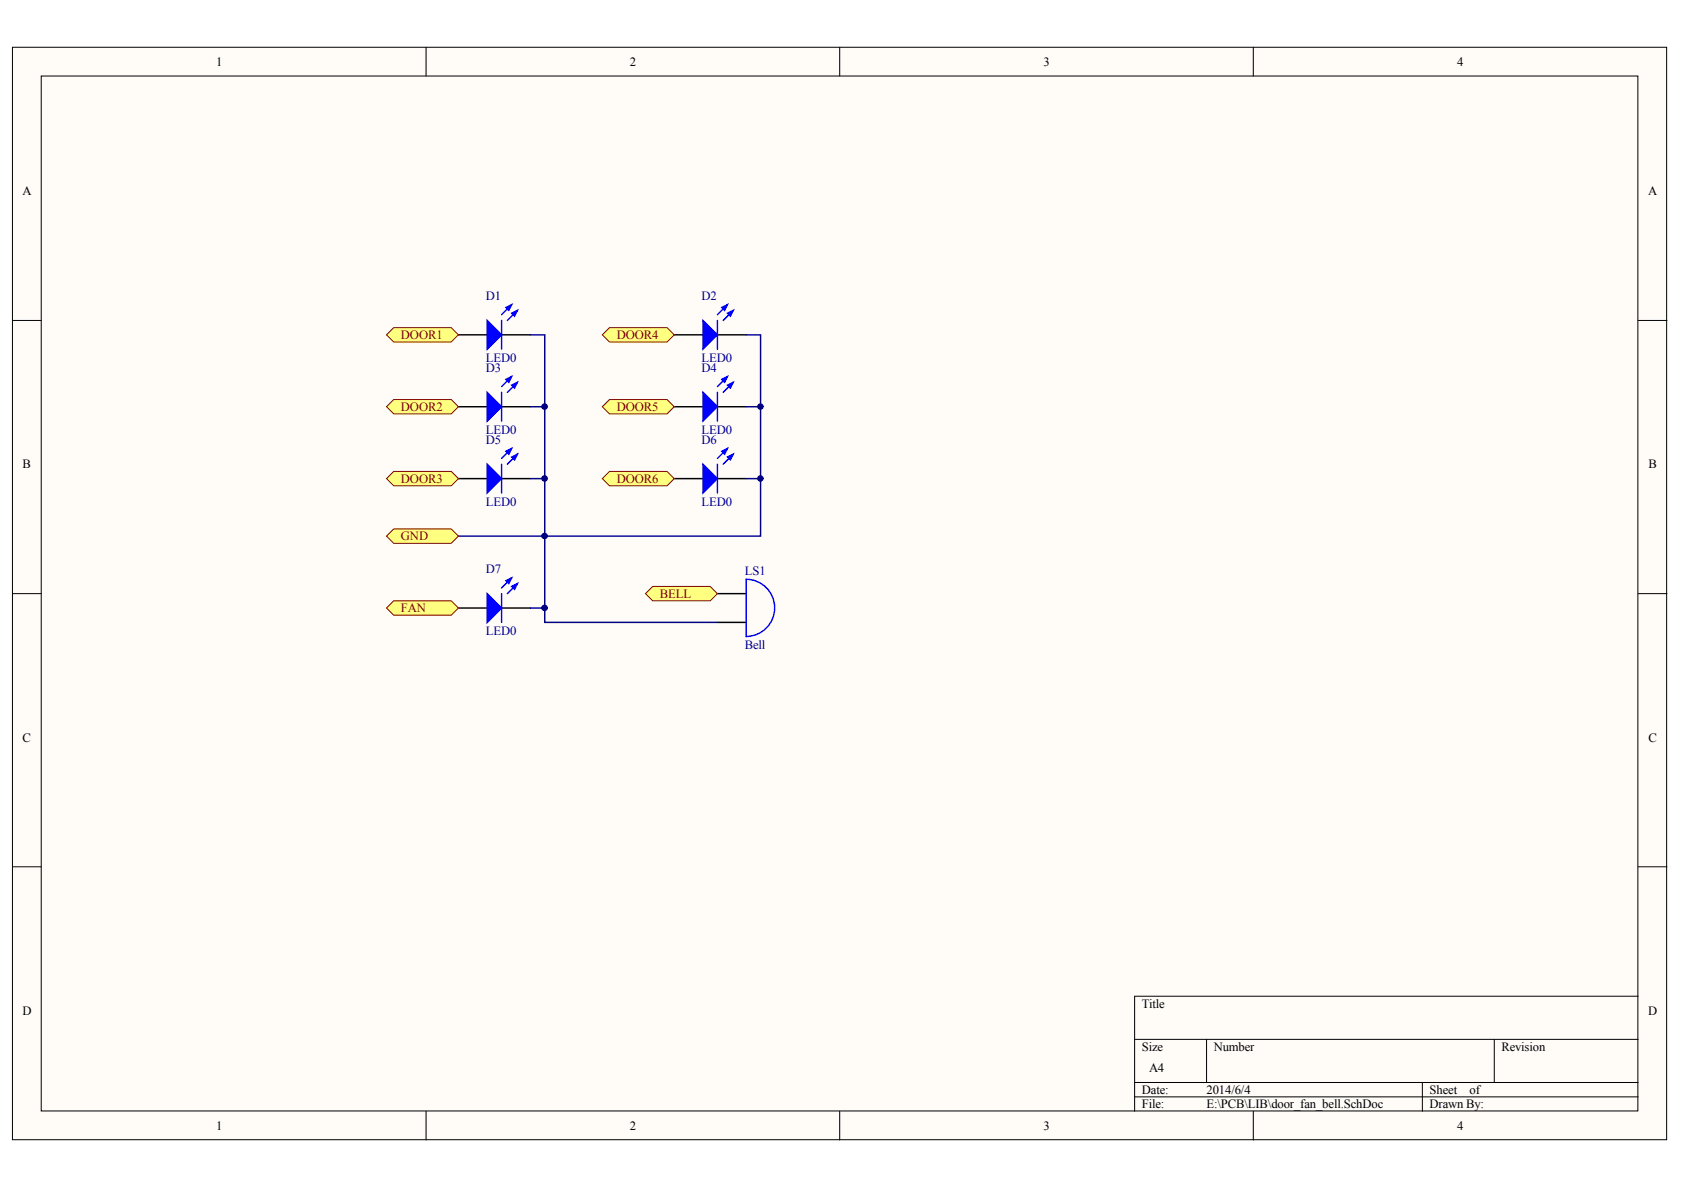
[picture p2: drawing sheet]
<svg xmlns="http://www.w3.org/2000/svg" width="297mm" height="210mm" viewBox="0 0 297 210" stroke-linecap="round" stroke-linejoin="round" font-family="sans-serif">
<g fill="#fffcf8" stroke="#000" stroke-width=".18">
<path d="M2.2 8.3h291.8v192.7h-291.8z"/>
<path d="M7.3 13.4h281.6v182.6h-281.6z"/>
</g>
<g fill="none" stroke="#000" stroke-width=".18">
<path d="M75.2 8.3v5.1M148.1 8.3v5.1M221.1 8.3v5.1M2.2 56.5h5.1M289 56.5h5M2.2 104.7h5.1M289 104.7h5M2.2 152.9h5.1M289 152.9h5M289 175.7h-88.9v20.3M75.2 196v5.1M148.1 196v5.1"/>
<path d="M200.1 183.3h88.9M200.1 190.9h88.9M200.1 193.5h88.9M212.8 183.3v7.6M221.1 196v5.1M250.9 190.9v5.1M263.6 183.3v7.6"/>
</g>
<g fill="none" stroke="#000" stroke-width=".25">
<path d="M80.9 59.1h5M88.5 59.1h5.1M118.9 59.1h5.1M126.5 59.1h5.1M80.9 71.7h5M88.5 71.7h5.1M118.9 71.7h5.1M126.5 71.7h5.1M80.9 84.4h5M88.5 84.4h5.1M118.9 84.4h5.1M126.5 84.4h5.1"/>
<path d="M80.9 107.2h5M88.5 107.2h5.1M126.5 104.7h5.1M126.5 109.8h5.1"/>
</g>
<g fill="#00f" stroke="#00f" stroke-width=".25">
<path d="M85.9 56.5l2.6 2.6-2.6 2.5z"/>
<path d="M90.3 55.3l1-.6-.5 1.1z"/>
<path d="M89.2 54.2l1.1-.5-.6 1z"/>
<path d="M85.9 69.2l2.6 2.5-2.6 2.6z"/>
<path d="M90.3 67.9l1-.5-.5 1z"/>
<path d="M89.2 66.9l1.1-.5-.6 1z"/>
<path d="M85.9 81.9l2.6 2.5-2.6 2.6z"/>
<path d="M90.3 80.6l1-.5-.5 1z"/>
<path d="M89.2 79.6l1.1-.5-.6 1z"/>
<path d="M124 56.5l2.5 2.6-2.5 2.5z"/>
<path d="M128.3 55.3l1-.6-.5 1.1z"/>
<path d="M127.3 54.2l1-.5-.5 1z"/>
<path d="M124 69.2l2.5 2.5-2.5 2.6z"/>
<path d="M128.3 67.9l1-.5-.5 1z"/>
<path d="M127.3 66.9l1-.5-.5 1z"/>
<path d="M124 81.9l2.5 2.5-2.5 2.6z"/>
<path d="M128.3 80.6l1-.5-.5 1z"/>
<path d="M127.3 79.6l1-.5-.5 1z"/>
<path d="M85.9 104.7l2.6 2.5-2.6 2.6z"/>
<path d="M90.3 103.4l1-.5-.5 1.1z"/>
<path d="M89.2 102.4l1.1-.5-.6 1z"/>
</g>
<g fill="none" stroke="#00f" stroke-width=".25">
<path d="M88.5 56.5v5.1M90.3 53.7l-1.8 1.8M91.3 54.7l-1.8 1.8M126.5 56.5v5.1M128.3 53.7l-1.8 1.8M129.3 54.7l-1.7 1.8M88.5 69.2v5.1M90.3 66.4l-1.8 1.8M90.3 79.1l-1.8 1.8M91.3 67.4l-1.8 1.8M126.5 69.2v5.1M128.3 66.4l-1.8 1.8"/>
<path d="M128.3 79.1l-1.8 1.8M129.3 67.4l-1.7 1.8M88.5 81.9v5.1M91.3 80.1l-1.8 1.8M126.5 81.9v5.1M129.3 80.1l-1.7 1.8M88.5 104.7v5.1M90.3 101.9l-1.8 1.8M91.3 102.9l-1.8 1.8M131.6 112.3a5 5 0 0 0 5-5.1 5 5 0 0 0-5-5v10.1"/>
</g>
<path d="M93.6 59.1h2.5v35.5h38.1v-10.2M131.6 59.1h2.6v25.3h-2.6M93.6 71.7h2.5M131.6 71.7h2.6M80.9 94.6h15.2v12.6h-2.5M93.6 84.4h2.5M96.1 107.2v2.6h30.4" fill="none" stroke="#000080" stroke-width=".25"/>
<g fill="#ffff80" stroke="#800000" stroke-width=".18">
<path d="M68.2 59.1l1.2-1.3h10.2l1.3 1.3-1.3 1.2h-10.2z" fill-rule="evenodd"/>
<path d="M68.2 71.7l1.2-1.2h10.2l1.3 1.2-1.3 1.3h-10.2z" fill-rule="evenodd"/>
<path d="M68.2 84.4l1.2-1.2h10.2l1.3 1.2-1.3 1.3h-10.2z" fill-rule="evenodd"/>
<path d="M106.2 59.1l1.3-1.3h10.2l1.2 1.3-1.2 1.2h-10.2z" fill-rule="evenodd"/>
<path d="M106.2 71.7l1.3-1.2h10.2l1.2 1.2-1.2 1.3h-10.2z" fill-rule="evenodd"/>
<path d="M106.2 84.4l1.3-1.2h10.2l1.2 1.2-1.2 1.3h-10.2z" fill-rule="evenodd"/>
<path d="M68.2 94.6l1.2-1.3h10.2l1.3 1.3-1.3 1.2h-10.2z" fill-rule="evenodd"/>
<path d="M68.2 107.2l1.2-1.2h10.2l1.3 1.2-1.3 1.3h-10.2z" fill-rule="evenodd"/>
<path d="M113.9 104.7l1.2-1.3h10.2l1.2 1.3-1.2 1.3h-10.2z" fill-rule="evenodd"/>
</g>
<g fill="#000080" stroke="#000080" stroke-width=".18">
<circle cx="96.1" cy="107.2" r=".49"/>
<circle cx="96.1" cy="94.5" r=".49"/>
<circle cx="96.1" cy="84.4" r=".49"/>
<circle cx="96.1" cy="71.7" r=".49"/>
<circle cx="134.1" cy="84.4" r=".48"/>
<circle cx="134.1" cy="71.7" r=".48"/>
</g>
<g font-size="2.2">
<text x="38.2" y="11.6">1</text>
<text x="111.1" y="11.6">2</text>
<text x="184.1" y="11.6">3</text>
<text x="257" y="11.6">4</text>
<text x="3.9" y="34.4">A</text>
<text x="290.7" y="34.4">A</text>
<text x="4" y="82.6">B</text>
<text x="290.8" y="82.6">B</text>
<text x="4" y="130.8">C</text>
<text x="290.8" y="130.8">C</text>
<text x="3.9" y="179">D</text>
<text x="201.4" y="177.7">Title</text>
<text x="290.7" y="179">D</text>
<text x="201.4" y="185.3">Size</text>
<text x="214.1" y="185.3">Number</text>
<text x="264.8" y="185.3">Revision</text>
<text x="202.7" y="189.1">A4</text>
<text x="201.4" y="192.9">Date:</text>
<text x="201.4" y="195.5">File:</text>
<text x="212.8" y="192.9">2014/6/4</text>
<text x="212.8" y="195.5">E:\PCB\LIB\door_fan_bell.SchDoc</text>
<text x="252.2" y="192.9">Sheet</text>
<text x="252.2" y="195.5">Drawn By:</text>
<text x="259.2" y="192.9">of</text>
<text x="38.2" y="199.3">1</text>
<text x="111.1" y="199.3">2</text>
<text x="184.1" y="199.3">3</text>
<text x="257" y="199.3">4</text>
</g>
<g font-size="2.2" fill="#000080">
<text x="85.7" y="52.9">D1</text>
<text x="123.8" y="52.9">D2</text>
<text x="85.7" y="63.8">LED0</text>
<text x="85.7" y="65.6">D3</text>
<text x="123.8" y="63.8">LED0</text>
<text x="123.8" y="65.6">D4</text>
<text x="85.7" y="76.5">LED0</text>
<text x="123.8" y="76.5">LED0</text>
<text x="85.7" y="78.3">D5</text>
<text x="123.8" y="78.3">D6</text>
<text x="85.7" y="89.2">LED0</text>
<text x="123.8" y="89.2">LED0</text>
<text x="85.7" y="101.1">D7</text>
<text x="131.4" y="101.4">LS1</text>
<text x="85.7" y="112">LED0</text>
<text x="131.4" y="114.6">Bell</text>
</g>
<g font-size="2.2" fill="#800000">
<text x="70.7" y="59.8">DOOR1</text>
<text x="108.8" y="59.8">DOOR4</text>
<text x="70.7" y="72.5">DOOR2</text>
<text x="108.8" y="72.5">DOOR5</text>
<text x="70.7" y="85.1">DOOR3</text>
<text x="108.8" y="85.1">DOOR6</text>
<text x="70.7" y="95.3">GND</text>
<text x="70.7" y="108">FAN</text>
<text x="116.4" y="105.4">BELL</text>
</g>
</svg>
